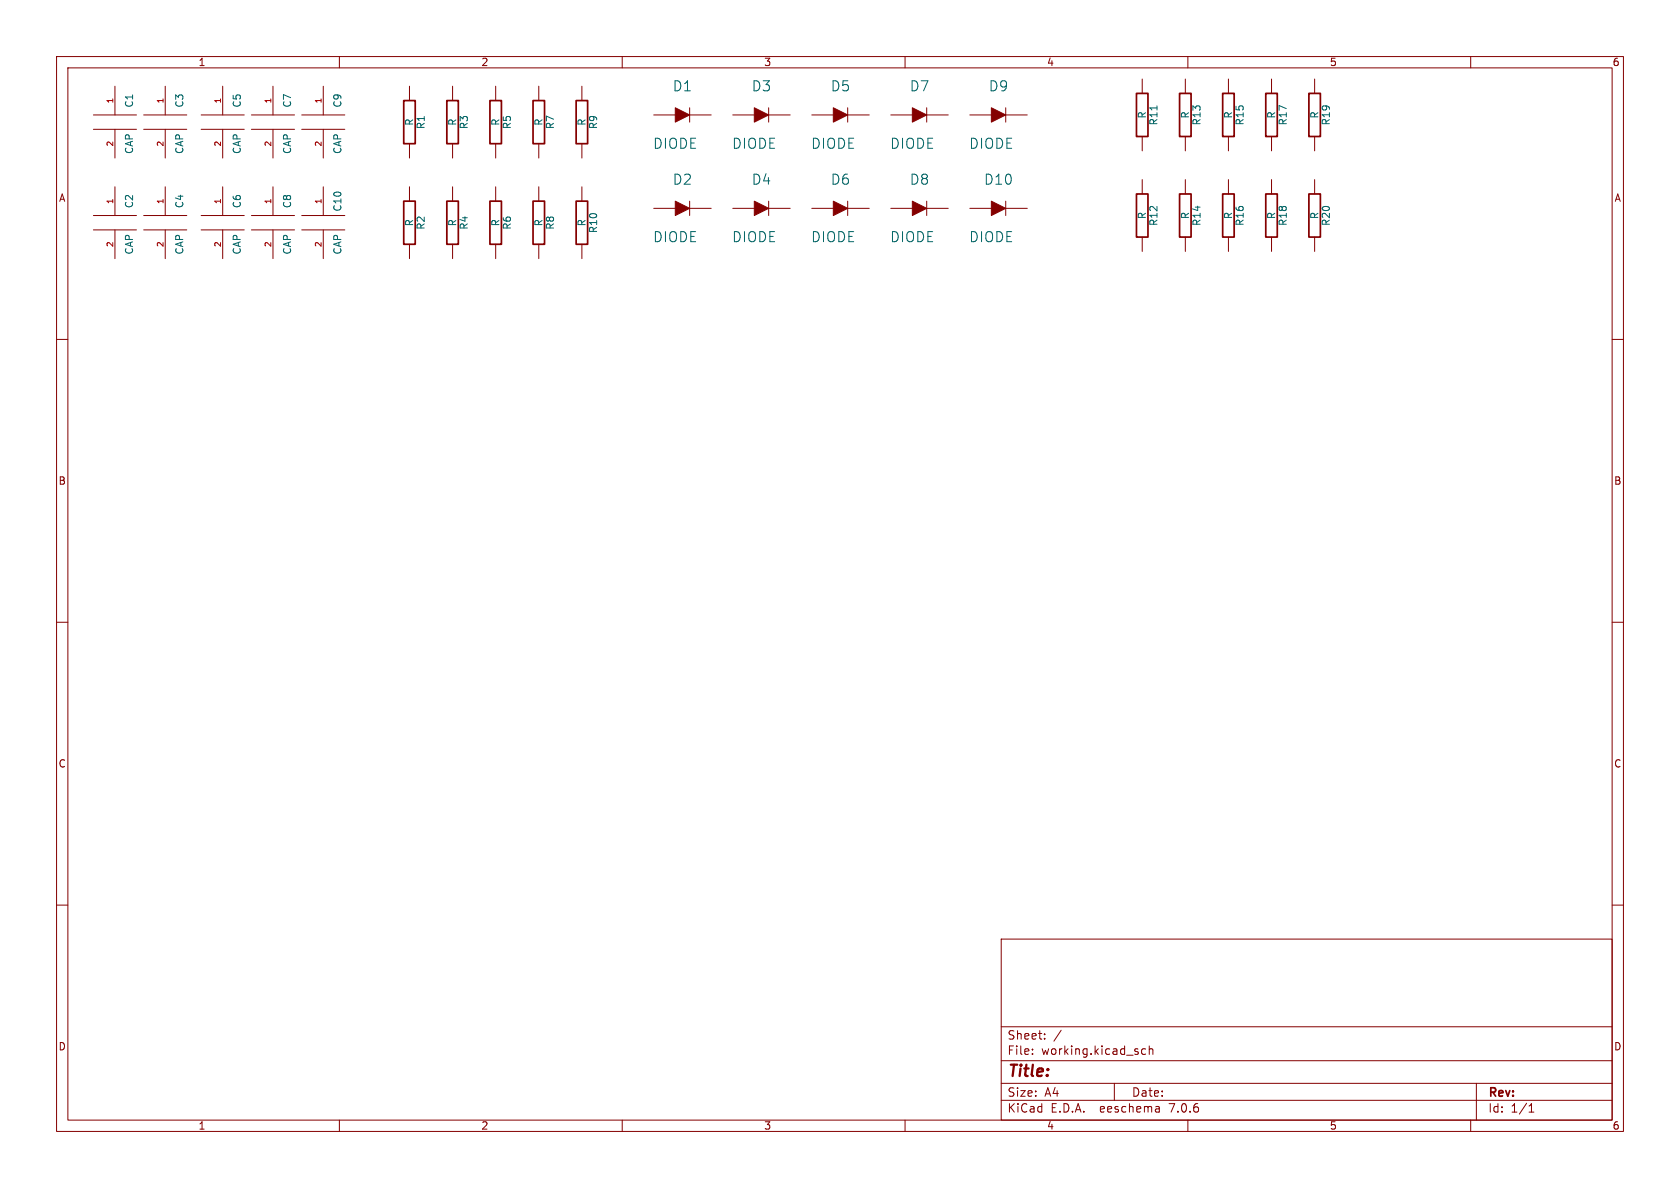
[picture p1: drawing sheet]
<svg xmlns="http://www.w3.org/2000/svg" width="297mm" height="210mm" viewBox="0 0 297 210" stroke-linecap="round" stroke-linejoin="round" font-family="sans-serif">
<g fill="none" stroke="#840000" stroke-width=".18">
<path d="M10 10h277v190h-277zM12 12h273v186h-273zM20.3 15.2v5.1M29.2 15.2v5.1M39.4 15.2v5.1M48.3 15.2v5.1M57.1 15.2v5.1M60 10v2M72.4 15.2v2.6M80 15.2v2.6M87.6 15.2v2.6M95.2 15.2v2.6"/>
<path d="M102.9 15.2v2.6M110 10v2M121.9 19.1v2.5M135.9 19.1v2.5M149.9 19.1v2.5M160 10v2M163.8 19.1v2.5M177.8 19.1v2.5M201.9 14v2.5M209.5 14v2.5M210 10v2M217.2 14v2.5"/>
<path d="M224.8 14v2.5M232.4 14v2.5M260 10v2M16.5 20.3h7.6M16.5 38.1h7.6M16.5 22.9h7.6M20.3 22.9v5M20.3 33v5.1M25.4 20.3h7.6M25.4 38.1h7.6M25.4 22.9h7.6M29.2 22.9v5"/>
<path d="M29.2 33v5.1M35.6 20.3h7.6M35.6 38.1h7.6M35.6 22.9h7.6M39.4 22.9v5M39.4 33v5.1M44.4 20.3h7.7M44.4 38.1h7.7M44.4 22.9h7.7M48.3 22.9v5M48.3 33v5.1M53.3 20.3h7.7"/>
<path d="M53.3 38.1h7.7M53.3 22.9h7.7M57.1 22.9v5M57.1 33v5.1M72.4 25.4v2.5M72.4 33v2.6M80 25.4v2.5M80 33v2.6M87.6 25.4v2.5M87.6 33v2.6M95.2 25.4v2.5M95.2 33v2.6"/>
<path d="M102.9 25.4v2.5M102.9 33v2.6M115.6 36.8h3.8M115.6 20.3h3.8M121.9 36.8h3.8M121.9 20.3h3.8M121.9 35.6v2.5M129.5 36.8h3.8M129.5 20.3h3.8M135.9 35.6v2.5M135.9 36.8h3.8M135.9 20.3h3.8"/>
<path d="M143.5 36.8h3.8M143.5 20.3h3.8M149.9 36.8h3.8M149.9 20.3h3.8M149.9 35.6v2.5M157.5 36.8h3.8M157.5 20.3h3.8M163.8 36.8h3.8M163.8 20.3h3.8M163.8 35.6v2.5M171.4 36.8h3.9M171.4 20.3h3.9"/>
<path d="M177.8 36.8h3.8M177.8 35.6v2.5M177.8 20.3h3.8M201.9 24.1v2.6M201.9 31.8v2.5M209.5 24.1v2.6M209.5 31.8v2.5M217.2 24.1v2.6M217.2 31.8v2.5M224.8 24.1v2.6M224.8 31.8v2.5M232.4 24.1v2.6"/>
<path d="M232.4 31.8v2.5M10 60h2M16.5 40.6h7.6M20.3 40.6v5.1M25.4 40.6h7.6M29.2 40.6v5.1M35.6 40.6h7.6M39.4 40.6v5.1M44.4 40.6h7.7M48.3 40.6v5.1M53.3 40.6h7.7M57.1 40.6v5.1"/>
<path d="M72.4 43.2v2.5M80 43.2v2.5M87.6 43.2v2.5M95.2 43.2v2.5M102.9 43.2v2.5M201.9 41.9v2.6M209.5 41.9v2.6M217.2 41.9v2.6M224.8 41.9v2.6M232.4 41.9v2.6M285 60h2M10 110h2"/>
<path d="M285 110h2M10 160h2M285 160h2M177 166h108v32h-108zM60 198v2M110 198v2M160 198v2M177 194.5h108M177 191.5h108M177 187.5h108M177 181.5h108M182.5 186.3v.1"/>
<path d="M182.5 185.5v.1M184.7 183.6v.1M184.7 182.8v.1M187.6 182.1l-1.3 2M197 191.5v3M202.5 185.5l-.4-.1-.3 .3v.4l.2 .2h.5M203.2 185.5l.2-.1 .3 .1 .1 .9M203.2 184.9v1.5M204.9 195.7l.1 .9M205 196.5l-.2 .1M205 196h-.2M210 198v2"/>
<path d="M260 198v2M261 191.5v6.5M270.3 196.6h.9M270.3 195.5l.4-.4v1.5"/>
</g>
<g fill="none" stroke="#840000" stroke-width=".3">
<path d="M71.4 17.8h2v7.6h-2zM79 17.8h2v7.6h-2zM86.6 17.8h2v7.6h-2zM94.2 17.8h2.1v7.6h-2.1zM101.9 17.8h2v7.6h-2zM200.9 16.5h2v7.6h-2zM208.5 16.5h2.1v7.6h-2.1zM216.2 16.5h2v7.6h-2zM223.8 16.5h2v7.6h-2zM231.4 16.5h2v7.6h-2zM71.4 35.6h2v7.6h-2zM79 35.6h2v7.6h-2z"/>
<path d="M86.6 35.6h2v7.6h-2zM94.2 35.6h2.1v7.6h-2.1zM101.9 35.6h2v7.6h-2zM200.9 34.3h2v7.6h-2zM208.5 34.3h2.1v7.6h-2.1zM216.2 34.3h2v7.6h-2zM223.8 34.3h2v7.6h-2zM231.4 34.3h2v7.6h-2z"/>
</g>
<path d="M204.5 18.7v.7" fill="none" stroke="#006464" stroke-width=".18"/>
<g fill="#840000" stroke="#840000" stroke-width=".18">
<path d="M133.3 35.6l2.6 1.2-2.6 1.3z"/>
<path d="M175.3 19.1l2.5 1.2-2.5 1.3z"/>
<path d="M147.3 19.1l2.6 1.2-2.6 1.3z"/>
<path d="M147.3 35.6l2.6 1.2-2.6 1.3z"/>
<path d="M175.3 35.6l2.5 1.2-2.5 1.3z"/>
<path d="M161.3 19.1l2.5 1.2-2.5 1.3z"/>
<path d="M133.3 19.1l2.6 1.2-2.6 1.3z"/>
<path d="M161.3 35.6l2.5 1.2-2.5 1.3z"/>
<path d="M119.4 35.6l2.5 1.2-2.5 1.3z"/>
<path d="M119.4 19.1l2.5 1.2-2.5 1.3z"/>
</g>
<text font-size="2.8" fill="#840000" x="178" y="190.9">Title:</text>
<g font-size="2.5" fill="#006464">
<text x="118.9" y="16.4">D1</text>
<text x="132.8" y="16.4">D3</text>
<text x="146.8" y="16.4">D5</text>
<text x="160.8" y="16.4">D7</text>
<text x="174.7" y="16.4">D9</text>
<text x="115.4" y="26.5">DIODE</text>
<text x="129.4" y="26.5">DIODE</text>
<text x="143.3" y="26.5">DIODE</text>
<text x="157.3" y="26.5">DIODE</text>
<text x="171.3" y="26.5">DIODE</text>
<text x="118.9" y="32.9">D2</text>
<text x="132.8" y="32.9">D4</text>
<text x="146.8" y="32.9">D6</text>
<text x="160.8" y="32.9">D8</text>
<text x="173.9" y="32.9">D10</text>
<text x="115.4" y="43">DIODE</text>
<text x="129.4" y="43">DIODE</text>
<text x="143.3" y="43">DIODE</text>
<text x="157.3" y="43">DIODE</text>
<text x="171.3" y="43">DIODE</text>
</g>
<g font-size="2.1" fill="#840000">
<text x="178" y="184">Sheet:</text>
<text x="178" y="186.7">File:</text>
<text x="184.1" y="186.7">working.kicad_sch</text>
<text x="178" y="196.9">KiCad</text>
<text x="178" y="194.1">Size:</text>
<text x="184.7" y="194.1">A4</text>
<text x="185.7" y="196.9">E.D.A.</text>
<text x="194.6" y="196.9">eeschema</text>
<text x="200" y="194.1">Date:</text>
<text x="207" y="196.9">7.0.6</text>
<text x="263" y="194.3">Rev:</text>
<text x="263" y="196.9">Id:</text>
<text x="267.1" y="196.9">1/1</text>
</g>
<g font-size="1.8" fill="#840000">
<text x="35" y="11.9">1</text>
<text x="85" y="11.9">2</text>
<text x="135" y="11.9">3</text>
<text x="185" y="11.9">4</text>
<text x="235" y="11.9">5</text>
<text x="285" y="11.9">6</text>
<text x="10.3" y="35.9">A</text>
<text x="285.3" y="35.9">A</text>
<text x="10.3" y="85.9">B</text>
<text x="285.3" y="85.9">B</text>
<text x="10.3" y="135.9">C</text>
<text x="285.3" y="135.9">C</text>
<text x="10.3" y="185.9">D</text>
<text x="285.3" y="185.9">D</text>
<text x="35" y="199.9">1</text>
<text x="85" y="199.9">2</text>
<text x="135" y="199.9">3</text>
<text x="185" y="199.9">4</text>
<text x="235" y="199.9">5</text>
<text x="285" y="199.9">6</text>
</g>
<g font-size="1.8" fill="#006464">
<text x="23.7" y="19.1" transform="rotate(-90 23.7 19.1)">C1</text>
<text x="32.6" y="19.1" transform="rotate(-90 32.6 19.1)">C3</text>
<text x="42.8" y="19.1" transform="rotate(-90 42.8 19.1)">C5</text>
<text x="51.7" y="19.1" transform="rotate(-90 51.7 19.1)">C7</text>
<text x="60.6" y="19.1" transform="rotate(-90 60.6 19.1)">C9</text>
<text x="73.3" y="22.3" transform="rotate(-90 73.3 22.3)">R</text>
<text x="75.3" y="22.9" transform="rotate(-90 75.3 22.9)">R1</text>
<text x="80.9" y="22.3" transform="rotate(-90 80.9 22.3)">R</text>
<text x="82.9" y="22.9" transform="rotate(-90 82.9 22.9)">R3</text>
<text x="88.5" y="22.3" transform="rotate(-90 88.5 22.3)">R</text>
<text x="90.5" y="22.9" transform="rotate(-90 90.5 22.9)">R5</text>
<text x="96.1" y="22.3" transform="rotate(-90 96.1 22.3)">R</text>
<text x="98.1" y="22.9" transform="rotate(-90 98.1 22.9)">R7</text>
<text x="103.7" y="22.3" transform="rotate(-90 103.7 22.3)">R</text>
<text x="105.8" y="22.9" transform="rotate(-90 105.8 22.9)">R9</text>
<text x="202.8" y="21.1" transform="rotate(-90 202.8 21.1)">R</text>
<text x="204.8" y="22.3" transform="rotate(-90 204.8 22.3)">R11</text>
<text x="210.4" y="21.1" transform="rotate(-90 210.4 21.1)">R</text>
<text x="212.4" y="22.3" transform="rotate(-90 212.4 22.3)">R13</text>
<text x="218" y="21.1" transform="rotate(-90 218 21.1)">R</text>
<text x="220.1" y="22.3" transform="rotate(-90 220.1 22.3)">R15</text>
<text x="225.7" y="21.1" transform="rotate(-90 225.7 21.1)">R</text>
<text x="227.7" y="22.3" transform="rotate(-90 227.7 22.3)">R17</text>
<text x="233.3" y="21.1" transform="rotate(-90 233.3 21.1)">R</text>
<text x="235.3" y="22.3" transform="rotate(-90 235.3 22.3)">R19</text>
<text x="23.7" y="27.3" transform="rotate(-90 23.7 27.3)">CAP</text>
<text x="32.6" y="27.3" transform="rotate(-90 32.6 27.3)">CAP</text>
<text x="42.8" y="27.3" transform="rotate(-90 42.8 27.3)">CAP</text>
<text x="51.7" y="27.3" transform="rotate(-90 51.7 27.3)">CAP</text>
<text x="60.6" y="27.3" transform="rotate(-90 60.6 27.3)">CAP</text>
<text x="23.7" y="36.9" transform="rotate(-90 23.7 36.9)">C2</text>
<text x="32.6" y="36.9" transform="rotate(-90 32.6 36.9)">C4</text>
<text x="42.8" y="36.9" transform="rotate(-90 42.8 36.9)">C6</text>
<text x="51.7" y="36.9" transform="rotate(-90 51.7 36.9)">C8</text>
<text x="60.6" y="37.5" transform="rotate(-90 60.6 37.5)">C10</text>
<text x="73.3" y="40.1" transform="rotate(-90 73.3 40.1)">R</text>
<text x="75.3" y="40.7" transform="rotate(-90 75.3 40.7)">R2</text>
<text x="80.9" y="40.1" transform="rotate(-90 80.9 40.1)">R</text>
<text x="82.9" y="40.7" transform="rotate(-90 82.9 40.7)">R4</text>
<text x="88.5" y="40.1" transform="rotate(-90 88.5 40.1)">R</text>
<text x="90.5" y="40.7" transform="rotate(-90 90.5 40.7)">R6</text>
<text x="96.1" y="40.1" transform="rotate(-90 96.1 40.1)">R</text>
<text x="98.1" y="40.7" transform="rotate(-90 98.1 40.7)">R8</text>
<text x="103.7" y="40.1" transform="rotate(-90 103.7 40.1)">R</text>
<text x="105.8" y="41.3" transform="rotate(-90 105.8 41.3)">R10</text>
<text x="202.8" y="38.8" transform="rotate(-90 202.8 38.8)">R</text>
<text x="204.8" y="40" transform="rotate(-90 204.8 40)">R12</text>
<text x="210.4" y="38.8" transform="rotate(-90 210.4 38.8)">R</text>
<text x="212.4" y="40" transform="rotate(-90 212.4 40)">R14</text>
<text x="218" y="38.8" transform="rotate(-90 218 38.8)">R</text>
<text x="220.1" y="40" transform="rotate(-90 220.1 40)">R16</text>
<text x="225.7" y="38.8" transform="rotate(-90 225.7 38.8)">R</text>
<text x="227.7" y="40" transform="rotate(-90 227.7 40)">R18</text>
<text x="233.3" y="38.8" transform="rotate(-90 233.3 38.8)">R</text>
<text x="235.3" y="40" transform="rotate(-90 235.3 40)">R20</text>
<text x="23.7" y="45.1" transform="rotate(-90 23.7 45.1)">CAP</text>
<text x="32.6" y="45.1" transform="rotate(-90 32.6 45.1)">CAP</text>
<text x="42.8" y="45.1" transform="rotate(-90 42.8 45.1)">CAP</text>
<text x="51.7" y="45.1" transform="rotate(-90 51.7 45.1)">CAP</text>
<text x="60.6" y="45.1" transform="rotate(-90 60.6 45.1)">CAP</text>
</g>
<g font-size="1.4" fill="#a90000">
<text x="20.1" y="18.4" transform="rotate(-90 20.1 18.4)">1</text>
<text x="29" y="18.4" transform="rotate(-90 29 18.4)">1</text>
<text x="39.1" y="18.4" transform="rotate(-90 39.1 18.4)">1</text>
<text x="48" y="18.4" transform="rotate(-90 48 18.4)">1</text>
<text x="56.9" y="18.4" transform="rotate(-90 56.9 18.4)">1</text>
<text x="20.1" y="26" transform="rotate(-90 20.1 26)">2</text>
<text x="29" y="26" transform="rotate(-90 29 26)">2</text>
<text x="39.1" y="26" transform="rotate(-90 39.1 26)">2</text>
<text x="48" y="26" transform="rotate(-90 48 26)">2</text>
<text x="56.9" y="26" transform="rotate(-90 56.9 26)">2</text>
<text x="20.1" y="36.2" transform="rotate(-90 20.1 36.2)">1</text>
<text x="29" y="36.2" transform="rotate(-90 29 36.2)">1</text>
<text x="39.1" y="36.2" transform="rotate(-90 39.1 36.2)">1</text>
<text x="48" y="36.2" transform="rotate(-90 48 36.2)">1</text>
<text x="56.9" y="36.2" transform="rotate(-90 56.9 36.2)">1</text>
<text x="20.1" y="43.8" transform="rotate(-90 20.1 43.8)">2</text>
<text x="29" y="43.8" transform="rotate(-90 29 43.8)">2</text>
<text x="39.1" y="43.8" transform="rotate(-90 39.1 43.8)">2</text>
<text x="48" y="43.8" transform="rotate(-90 48 43.8)">2</text>
<text x="56.9" y="43.8" transform="rotate(-90 56.9 43.8)">2</text>
</g>
</svg>
